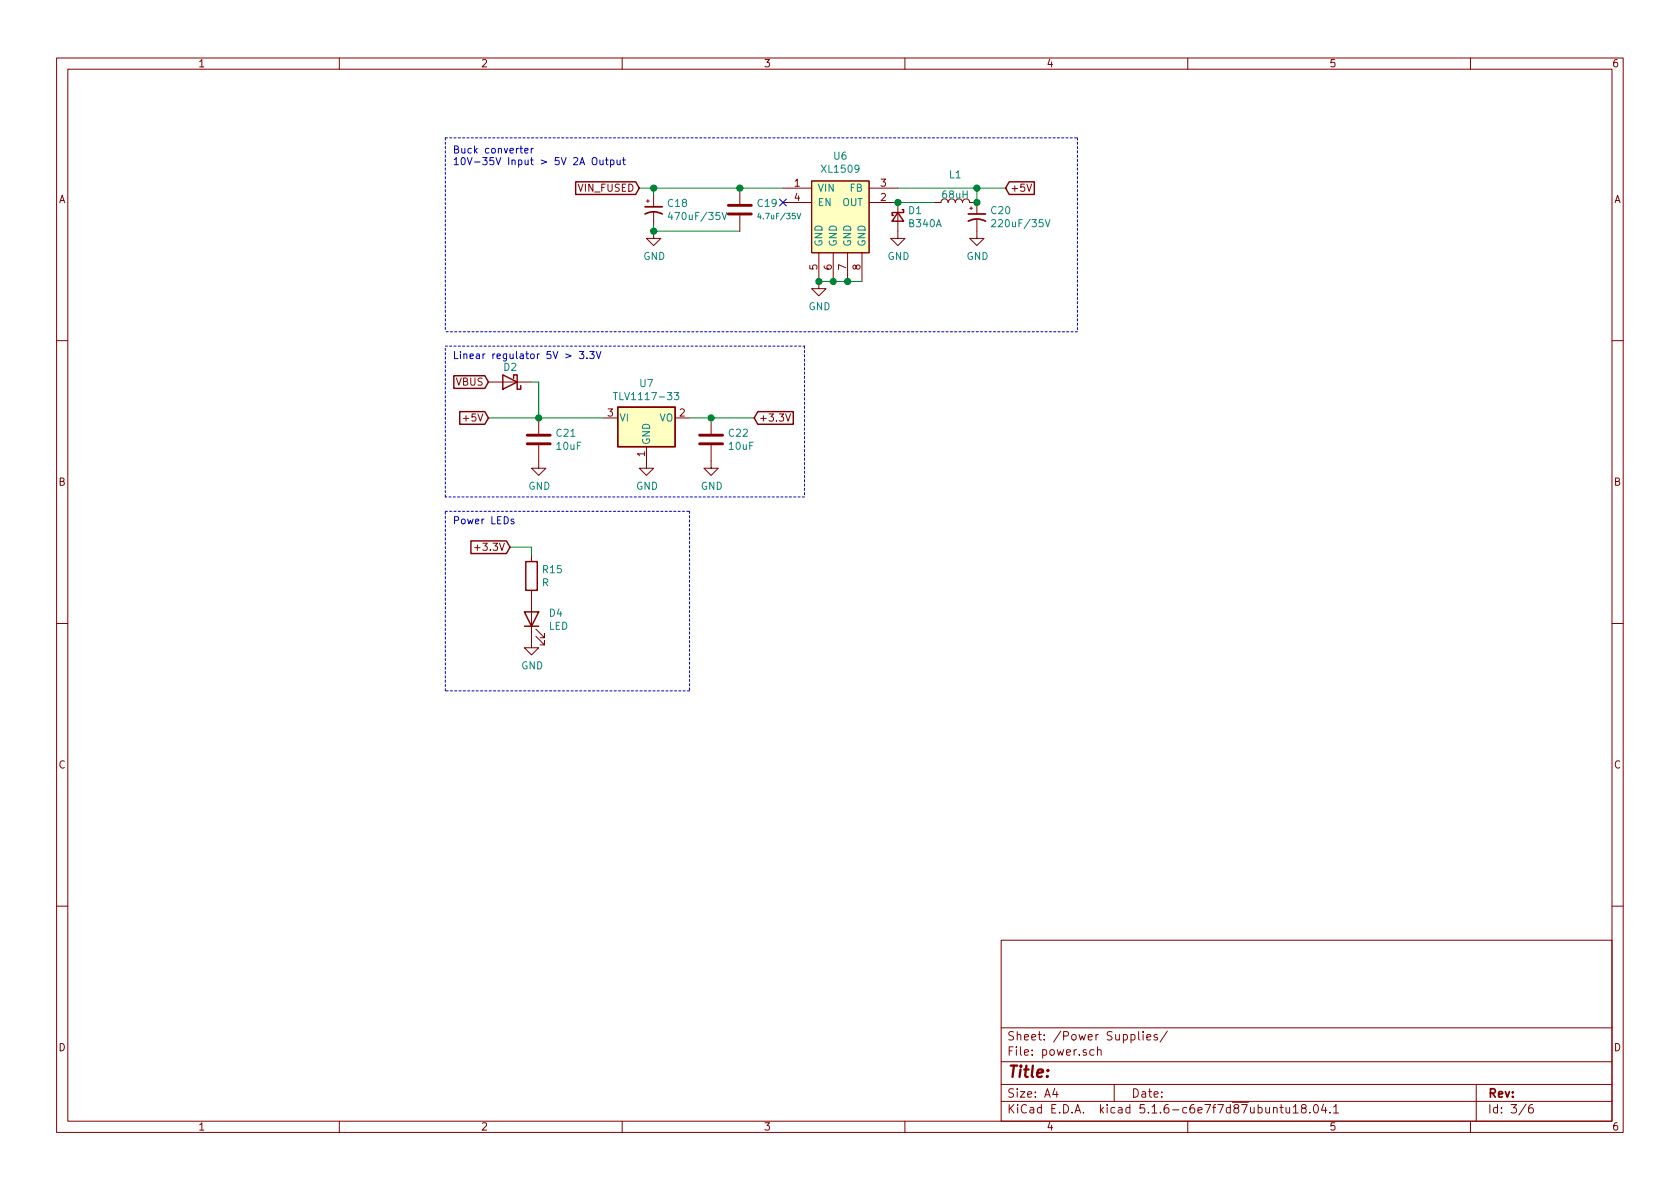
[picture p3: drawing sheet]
EESchema Schematic File Version 4
EELAYER 30 0
EELAYER END
$Descr A4 11693 8268
encoding utf-8
Sheet 3 6
Title ""
Date ""
Rev ""
Comp ""
Comment1 ""
Comment2 ""
Comment3 ""
Comment4 ""
$EndDescr
$Comp
L power:GND #PWR?
U 1 1
P 3700 4450
AR Path="/5D6AA56C" Ref="#PWR?"  Part="1" 
AR Path="/5D6345C6/5D6AA56C" Ref="#PWR036"  Part="1" 
F 0 "#PWR036" H 3700 4200 50  0001 C CNN
F 1 "GND" H 3705 4277 50  0000 C CNN
F 2 "" H 3700 4450 50  0001 C CNN
F 3 "" H 3700 4450 50  0001 C CNN
	1    3700 4450
	1    0    0    -1  
$EndComp
$Comp
L Device:LED D?
U 1 1
P 3700 4300
AR Path="/5D6AA572" Ref="D?"  Part="1" 
AR Path="/5D6345C6/5D6AA572" Ref="D4"  Part="1" 
F 0 "D4" V 3738 4183 50  0000 R CNN
F 1 "LED" V 3647 4183 50  0000 R CNN
F 2 "LED_SMD:LED_0805_2012Metric" H 3700 4300 50  0001 C CNN
F 3 "~" H 3700 4300 50  0001 C CNN
	1    3700 4300
	0    -1   -1   0   
$EndComp
$Comp
L Device:R R?
U 1 1
P 3700 4000
AR Path="/5D6AA578" Ref="R?"  Part="1" 
AR Path="/5D6345C6/5D6AA578" Ref="R15"  Part="1" 
F 0 "R15" H 3770 4046 50  0000 L CNN
F 1 "R" H 3770 3955 50  0000 L CNN
F 2 "Resistor_SMD:R_0603_1608Metric" V 3630 4000 50  0001 C CNN
F 3 "~" H 3700 4000 50  0001 C CNN
	1    3700 4000
	1    0    0    -1  
$EndComp
Text Notes 3150 2500 0    50   ~ 0
Linear regulator 5V > 3.3V
Wire Wire Line
	4950 2900 5250 2900
$Comp
L power:GND #PWR?
U 1 1
P 4950 3200
AR Path="/5D6AA594" Ref="#PWR?"  Part="1" 
AR Path="/5D6345C6/5D6AA594" Ref="#PWR034"  Part="1" 
F 0 "#PWR034" H 4950 2950 50  0001 C CNN
F 1 "GND" H 4955 3027 50  0000 C CNN
F 2 "" H 4950 3200 50  0001 C CNN
F 3 "" H 4950 3200 50  0001 C CNN
	1    4950 3200
	1    0    0    -1  
$EndComp
Connection ~ 4950 2900
Wire Wire Line
	4800 2900 4950 2900
$Comp
L Device:C C?
U 1 1
P 4950 3050
AR Path="/5D6AA59C" Ref="C?"  Part="1" 
AR Path="/5D6345C6/5D6AA59C" Ref="C22"  Part="1" 
F 0 "C22" H 5065 3096 50  0000 L CNN
F 1 "10uF" H 5065 3005 50  0000 L CNN
F 2 "Capacitor_SMD:C_0805_2012Metric" H 4988 2900 50  0001 C CNN
F 3 "~" H 4950 3050 50  0001 C CNN
	1    4950 3050
	1    0    0    -1  
$EndComp
$Comp
L power:GND #PWR?
U 1 1
P 3750 3200
AR Path="/5D6AA5A2" Ref="#PWR?"  Part="1" 
AR Path="/5D6345C6/5D6AA5A2" Ref="#PWR032"  Part="1" 
F 0 "#PWR032" H 3750 2950 50  0001 C CNN
F 1 "GND" H 3755 3027 50  0000 C CNN
F 2 "" H 3750 3200 50  0001 C CNN
F 3 "" H 3750 3200 50  0001 C CNN
	1    3750 3200
	1    0    0    -1  
$EndComp
$Comp
L Device:C C?
U 1 1
P 3750 3050
AR Path="/5D6AA5A9" Ref="C?"  Part="1" 
AR Path="/5D6345C6/5D6AA5A9" Ref="C21"  Part="1" 
F 0 "C21" H 3865 3096 50  0000 L CNN
F 1 "10uF" H 3865 3005 50  0000 L CNN
F 2 "Capacitor_SMD:C_0805_2012Metric" H 3788 2900 50  0001 C CNN
F 3 "~" H 3750 3050 50  0001 C CNN
	1    3750 3050
	1    0    0    -1  
$EndComp
$Comp
L power:GND #PWR?
U 1 1
P 4500 3200
AR Path="/5D6AA5AF" Ref="#PWR?"  Part="1" 
AR Path="/5D6345C6/5D6AA5AF" Ref="#PWR033"  Part="1" 
F 0 "#PWR033" H 4500 2950 50  0001 C CNN
F 1 "GND" H 4505 3027 50  0000 C CNN
F 2 "" H 4500 3200 50  0001 C CNN
F 3 "" H 4500 3200 50  0001 C CNN
	1    4500 3200
	1    0    0    -1  
$EndComp
$Comp
L Regulator_Linear:TLV1117-33 U?
U 1 1
P 4500 2900
AR Path="/5D6AA5B7" Ref="U?"  Part="1" 
AR Path="/5D6345C6/5D6AA5B7" Ref="U7"  Part="1" 
F 0 "U7" H 4500 3142 50  0000 C CNN
F 1 "TLV1117-33" H 4500 3051 50  0000 C CNN
F 2 "Package_TO_SOT_SMD:SOT-223-3_TabPin2" H 4500 2900 50  0001 C CNN
F 3 "http://www.ti.com/lit/ds/symlink/tlv1117.pdf" H 4500 2900 50  0001 C CNN
	1    4500 2900
	1    0    0    -1  
$EndComp
Text GLabel 3400 2900 0    50   Input ~ 0
+5V
Text GLabel 5250 2900 2    50   Input ~ 0
+3.3V
Text GLabel 3400 2650 0    50   Input ~ 0
VBUS
Text GLabel 3550 3800 0    50   Input ~ 0
+3.3V
Wire Wire Line
	3550 3800 3700 3800
Wire Wire Line
	3700 3800 3700 3850
Wire Notes Line
	7500 2300 3100 2300
Wire Notes Line
	3100 950  7500 950 
Wire Notes Line
	7500 950  7500 2300
Wire Notes Line
	3100 950  3100 2300
Wire Notes Line
	3100 2400 5600 2400
Wire Notes Line
	5600 2400 5600 3450
Wire Notes Line
	5600 3450 3100 3450
Wire Notes Line
	3100 3450 3100 2400
Text Notes 3150 3650 0    50   ~ 0
Power LEDs
Wire Notes Line
	3100 3550 4800 3550
Wire Notes Line
	4800 3550 4800 4800
Wire Notes Line
	4800 4800 3100 4800
Wire Notes Line
	3100 4800 3100 3550
$Comp
L Device:C C?
U 1 1
P 5150 1450
AR Path="/602B482B" Ref="C?"  Part="1" 
AR Path="/5D6345C6/602B482B" Ref="C19"  Part="1" 
F 0 "C19" H 5265 1496 50  0000 L CNN
F 1 "4.7uF/35V" H 5265 1405 39  0000 L CNN
F 2 "Capacitor_SMD:C_0805_2012Metric" H 5188 1300 50  0001 C CNN
F 3 "~" H 5150 1450 50  0001 C CNN
	1    5150 1450
	1    0    0    -1  
$EndComp
NoConn ~ 5450 1400
Connection ~ 5150 1300
Wire Wire Line
	5150 1300 5450 1300
Text GLabel 4450 1300 0    50   Input ~ 0
VIN_FUSED
$Comp
L power:GND #PWR?
U 1 1
P 4550 1600
AR Path="/602C9F9A" Ref="#PWR?"  Part="1" 
AR Path="/5D6345C6/602C9F9A" Ref="#PWR028"  Part="1" 
F 0 "#PWR028" H 4550 1350 50  0001 C CNN
F 1 "GND" H 4555 1427 50  0000 C CNN
F 2 "" H 4550 1600 50  0001 C CNN
F 3 "" H 4550 1600 50  0001 C CNN
	1    4550 1600
	1    0    0    -1  
$EndComp
Wire Wire Line
	4550 1600 5150 1600
$Comp
L power:GND #PWR?
U 1 1
P 5700 1950
AR Path="/602CBB87" Ref="#PWR?"  Part="1" 
AR Path="/5D6345C6/602CBB87" Ref="#PWR031"  Part="1" 
F 0 "#PWR031" H 5700 1700 50  0001 C CNN
F 1 "GND" H 5705 1777 50  0000 C CNN
F 2 "" H 5700 1950 50  0001 C CNN
F 3 "" H 5700 1950 50  0001 C CNN
	1    5700 1950
	1    0    0    -1  
$EndComp
Wire Wire Line
	5900 1950 6000 1950
Wire Wire Line
	5900 1950 5800 1950
Connection ~ 5900 1950
Wire Wire Line
	5800 1950 5700 1950
Connection ~ 5800 1950
Connection ~ 5700 1950
$Comp
L Device:D_Schottky_Small D?
U 1 1
P 6250 1500
AR Path="/602D587C" Ref="D?"  Part="1" 
AR Path="/5D6345C6/602D587C" Ref="D1"  Part="1" 
F 0 "D1" V 6204 1568 50  0000 L CNN
F 1 "B340A" V 6295 1568 50  0000 L CNN
F 2 "Diode_SMD:D_SMA" V 6250 1500 50  0001 C CNN
F 3 "~" V 6250 1500 50  0001 C CNN
	1    6250 1500
	0    1    1    0   
$EndComp
$Comp
L power:GND #PWR?
U 1 1
P 6250 1600
AR Path="/602D5EB0" Ref="#PWR?"  Part="1" 
AR Path="/5D6345C6/602D5EB0" Ref="#PWR029"  Part="1" 
F 0 "#PWR029" H 6250 1350 50  0001 C CNN
F 1 "GND" H 6255 1427 50  0000 C CNN
F 2 "" H 6250 1600 50  0001 C CNN
F 3 "" H 6250 1600 50  0001 C CNN
	1    6250 1600
	1    0    0    -1  
$EndComp
$Comp
L Device:L L?
U 1 1
P 6650 1400
AR Path="/602D6479" Ref="L?"  Part="1" 
AR Path="/5D6345C6/602D6479" Ref="L1"  Part="1" 
F 0 "L1" V 6840 1400 50  0000 C CNN
F 1 "68uH" V 6700 1400 50  0000 C CNN
F 2 "Inductor_SMD:L_7.3x7.3_H3.5" H 6650 1400 50  0001 C CNN
F 3 "~" H 6650 1400 50  0001 C CNN
	1    6650 1400
	0    -1   -1   0   
$EndComp
Wire Wire Line
	6250 1400 6500 1400
Connection ~ 6250 1400
$Comp
L Device:CP1_Small C?
U 1 1
P 6800 1500
AR Path="/602D7A73" Ref="C?"  Part="1" 
AR Path="/5D6345C6/602D7A73" Ref="C20"  Part="1" 
F 0 "C20" H 6891 1546 50  0000 L CNN
F 1 "220uF/35V" H 6891 1455 50  0000 L CNN
F 2 "Capacitor_SMD:C_1210_3225Metric" H 6800 1500 50  0001 C CNN
F 3 "~" H 6800 1500 50  0001 C CNN
	1    6800 1500
	1    0    0    -1  
$EndComp
Wire Wire Line
	4450 1300 4550 1300
Connection ~ 4550 1300
Wire Wire Line
	4550 1300 5150 1300
$Comp
L Device:CP1_Small C?
U 1 1
P 4550 1450
AR Path="/602D8BFD" Ref="C?"  Part="1" 
AR Path="/5D6345C6/602D8BFD" Ref="C18"  Part="1" 
F 0 "C18" H 4641 1496 50  0000 L CNN
F 1 "470uF/35V" H 4641 1405 50  0000 L CNN
F 2 "Capacitor_SMD:CP_Elec_10x10" H 4550 1450 50  0001 C CNN
F 3 "~" H 4550 1450 50  0001 C CNN
	1    4550 1450
	1    0    0    -1  
$EndComp
Wire Wire Line
	4550 1350 4550 1300
Wire Wire Line
	4550 1600 4550 1550
Connection ~ 4550 1600
$Comp
L power:GND #PWR?
U 1 1
P 6800 1600
AR Path="/602DDCB3" Ref="#PWR?"  Part="1" 
AR Path="/5D6345C6/602DDCB3" Ref="#PWR030"  Part="1" 
F 0 "#PWR030" H 6800 1350 50  0001 C CNN
F 1 "GND" H 6805 1427 50  0000 C CNN
F 2 "" H 6800 1600 50  0001 C CNN
F 3 "" H 6800 1600 50  0001 C CNN
	1    6800 1600
	1    0    0    -1  
$EndComp
Wire Wire Line
	6250 1300 6800 1300
Wire Wire Line
	6800 1300 6800 1400
Connection ~ 6800 1400
Text GLabel 7000 1300 2    50   Input ~ 0
+5V
Wire Wire Line
	7000 1300 6800 1300
Connection ~ 6800 1300
Text Notes 3150 1150 0    50   ~ 0
Buck converter\n10V-35V Input > 5V 2A Output
Connection ~ 3750 2900
Wire Wire Line
	3400 2900 3750 2900
Wire Wire Line
	3750 2650 3750 2900
Wire Wire Line
	3700 2650 3750 2650
$Comp
L Device:D_Schottky D?
U 1 1
P 3550 2650
AR Path="/5D6AA52A" Ref="D?"  Part="1" 
AR Path="/5D6345C6/5D6AA52A" Ref="D2"  Part="1" 
F 0 "D2" H 3600 2550 50  0000 R CNN
F 1 "D_Schottky" V 3505 2571 50  0001 R CNN
F 2 "Diode_SMD:D_SOD-323_HandSoldering" H 3550 2650 50  0001 C CNN
F 3 "~" H 3550 2650 50  0001 C CNN
	1    3550 2650
	-1   0    0    1   
$EndComp
$Comp
L ESP32Controller:XL1509 U6
U 1 1
P 5850 1400
F 0 "U6" H 5850 1725 50  0000 C CNN
F 1 "XL1509" H 5850 1634 50  0000 C CNN
F 2 "Package_SO:SOIC-8_3.9x4.9mm_P1.27mm" H 5850 1800 50  0001 C CNN
F 3 "" H 5850 1800 50  0001 C CNN
	1    5850 1400
	1    0    0    -1  
$EndComp
Wire Wire Line
	3750 2900 4200 2900
$EndSCHEMATC
